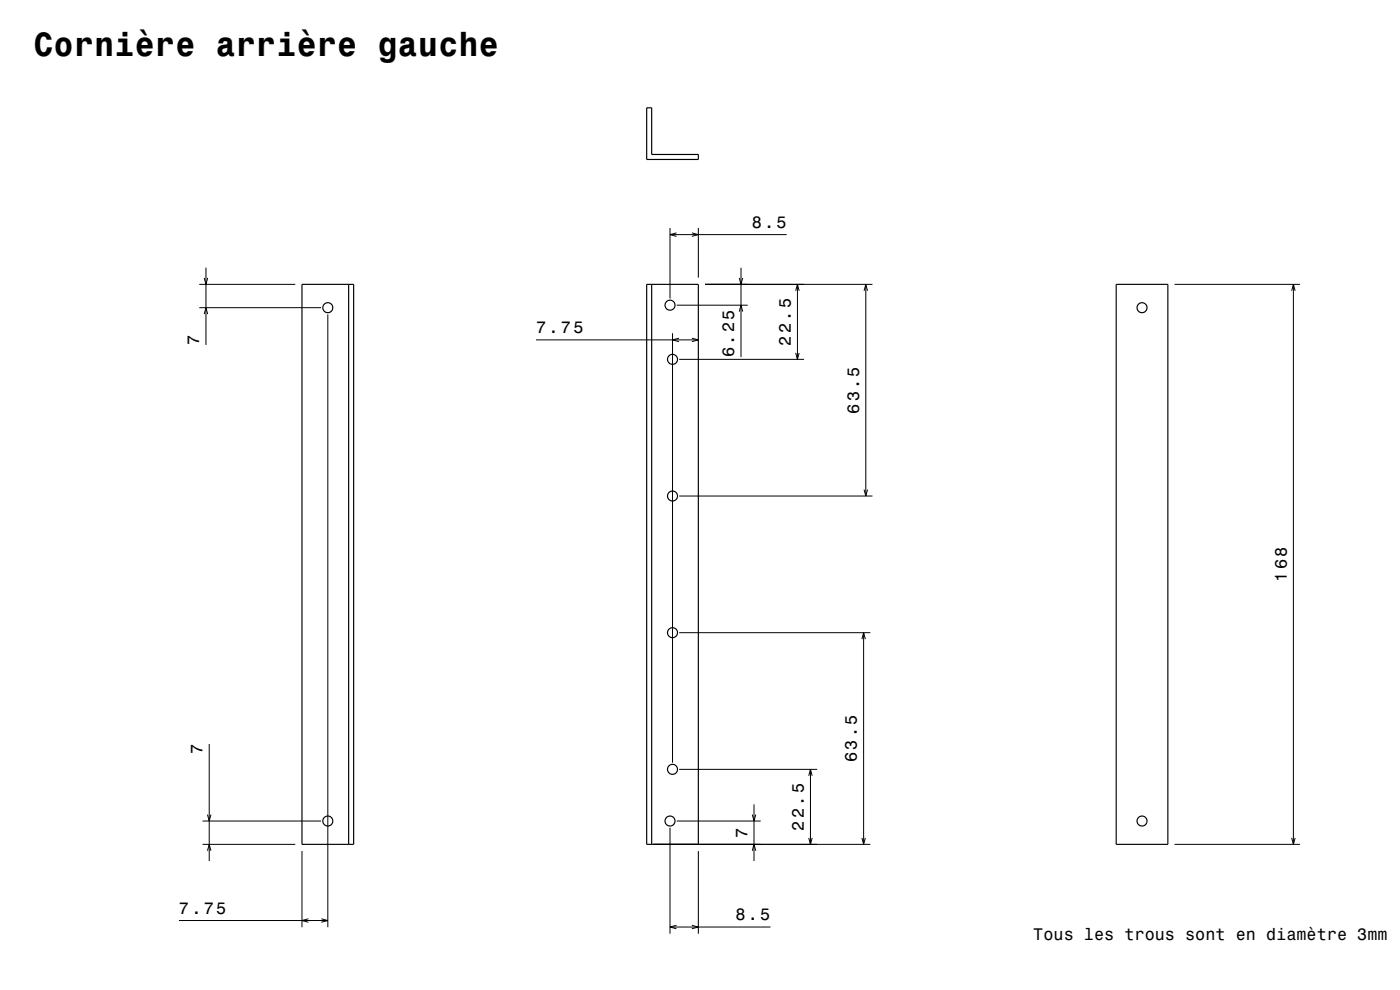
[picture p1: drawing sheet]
<svg xmlns="http://www.w3.org/2000/svg" width="420mm" height="297mm" viewBox="0 0 420 297" stroke-linecap="round" stroke-linejoin="round" font-family="sans-serif">
<g fill="none" stroke="#000" stroke-width=".3">
<path d="M201 68.4v21.2M201 70.4h35M202.9 69.9l-1.9 .5 1.9 .5M207.6 69.9l1.9 .5-1.9 .5M209.5 68.4v14.9M59.8 85.3h28.8M59.8 92.3h36.5M61.3 83.4l.5 1.9 .5-1.9M61.3 94.2l.5-1.9 .5 1.9M61.8 80.3v23.2M98.3 94.3v183.9M201.8 100v128.8"/>
<path d="M203 91.6h21.3M211.5 85.3h50.2M221.8 83.4l.5 1.9 .5-1.9M221.8 93.5l.5-1.9 .5 1.9M222.3 80.3v26.8M238.7 87.2l.5-1.9 .5 1.9M239.2 85.3v22.5M259.2 87.2l.5-1.9 .6 1.9M259.7 85.3v63.5M352.4 85.3h37.6M387.5 87.2l.5-1.9 .5 1.9M388 85.3v168"/>
<path d="M160.8 102h48.7M203.7 101.5l-1.9 .5 1.9 .5M203.8 107.8h37.4M207.6 101.5l1.9 .5-1.9 .5M238.7 105.9l.5 1.9 .5-1.9M203.8 148.8h57.9M259.2 146.9l.5 1.9 .6-1.9M203.8 189.8h57.3M258.6 191.7l.5-1.9 .5 1.9M259.1 189.8v63.5M62.8 223.2v35.1M203.8 230.8h41.3"/>
<path d="M242.6 232.7l.5-1.9 .6 1.9M243.1 230.8v22.5M60.8 253.3h27.8M60.8 246.3h35.5M62.2 255.2l.6-1.9 .5 1.9M62.2 244.4l.6 1.9 .5-1.9M90.6 255.3v22.9M196 253.3h65.1M201 248.3v31.8M203 246.3h25.2M209.5 255.3v24.8M225.7 255.2l.5-1.9 .5 1.9"/>
<path d="M225.7 244.4l.5 1.9 .5-1.9M226.2 241.3v17M242.6 251.4l.5 1.9 .6-1.9M258.6 251.4l.5 1.9 .5-1.9M352.4 253.3h37.6M387.5 251.4l.5 1.9 .5-1.9M53.7 276.2h44.6M92.5 275.6l-1.9 .6 1.9 .5M96.4 275.6l1.9 .6-1.9 .5M201 278.1h30.1M202.9 277.6l-1.9 .5 1.9 .5M207.6 277.6l1.9 .5-1.9 .5"/>
</g>
<g fill="none" stroke="#000" stroke-width=".35">
<path d="M194 32.3h1.5v14h14v1.5h-15.5zM90.6 85.3h15.5v168h-15.5zM104.6 85.3v168M194 85.3h15.5v168h-15.5zM195.5 85.3v168M334.9 85.3h15.5v168h-15.5z"/>
<circle cx="98.3" cy="92.3" r="1.5"/>
<circle cx="201" cy="91.6" r="1.5"/>
<circle cx="342.6" cy="92.3" r="1.5"/>
<circle cx="201.8" cy="107.8" r="1.5"/>
<circle cx="201.8" cy="148.8" r="1.5"/>
<circle cx="201.8" cy="189.8" r="1.5"/>
<circle cx="201.8" cy="230.8" r="1.5"/>
<circle cx="98.3" cy="246.3" r="1.5"/>
<circle cx="201" cy="246.3" r="1.5"/>
<circle cx="342.6" cy="246.3" r="1.5"/>
</g>
<text font-size="10.1" x="10" y="16.7">Cornière arrière gauche</text>
<g font-size="5">
<text x="225.5" y="68.4">8.5</text>
<text x="160.8" y="100">7.75</text>
<text x="59.8" y="103.5" transform="rotate(-90 59.8 103.5)">7</text>
<text x="220.3" y="107.1" transform="rotate(-90 220.3 107.1)">6.25</text>
<text x="237.2" y="103.7" transform="rotate(-90 237.2 103.7)">22.5</text>
<text x="257.7" y="124.2" transform="rotate(-90 257.7 124.2)">63.5</text>
<text x="386" y="174.6" transform="rotate(-90 386 174.6)">168</text>
<text x="60.8" y="226.2" transform="rotate(-90 60.8 226.2)">7</text>
<text x="257.1" y="228.7" transform="rotate(-90 257.1 228.7)">63.5</text>
<text x="224.2" y="251.3" transform="rotate(-90 224.2 251.3)">7</text>
<text x="241.1" y="249.2" transform="rotate(-90 241.1 249.2)">22.5</text>
<text x="53.7" y="274.2">7.75</text>
<text x="220.6" y="276.1">8.5</text>
<text x="310" y="281.9">Tous les trous sont en diamètre 3mm</text>
</g>
</svg>
